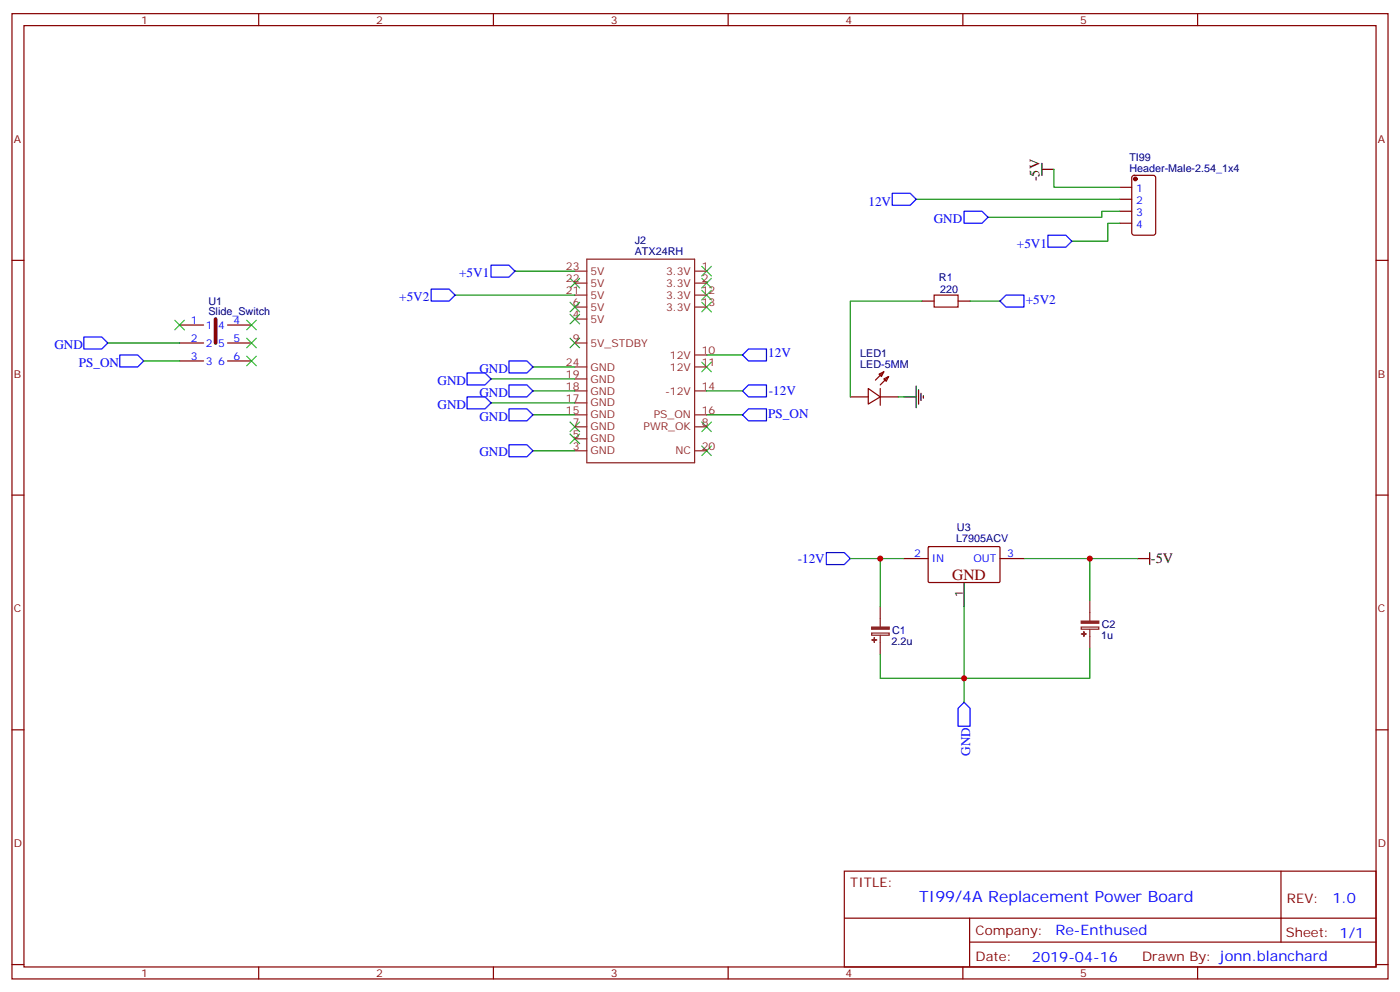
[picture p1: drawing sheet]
<svg xmlns="http://www.w3.org/2000/svg" width="412mm" height="292mm" viewBox="0 0 412 292" stroke-linecap="round" stroke-linejoin="round" font-family="sans-serif">
<g fill="none" stroke="#870000" stroke-width=".35">
<path d="M3.5 4h405.4v284.4h-405.4zM7.1 7.5h398.2v277.3h-398.2zM76.2 4v3.5M145.3 4v3.5M214.5 4v3.5M283.6 4v3.5M352.8 4v3.5M329.8 55.2h3.6M329.8 58.7h3.6M333.6 51.9l.5-.3h5.6l.7 .5v16.5l-.4 .6-5.9 .1-.7-.5v-16.4zM3.5 76.7h3.6M329.8 62.2h3.6"/>
<path d="M329.8 65.8h3.6M405.3 76.7h3.6M52.9 95.7h7.1M67 95.7h7.1M271.6 88.7h3.6M282.2 88.7h3.6M52.9 101h7.1M52.9 106.3h7.1M67 101h7.1M67 106.3h7.1M250.5 116.9h5.3M255.8 114.4l3.5 2.5-3.5 2.1z"/>
<path d="M258.9 110.2l1.4-.7-.7 1.4zM259.3 116.9h5.3M259.3 114.4v5M260.3 111.6l1.5-.7-.7 1.4zM260.3 109.5l-2.4 2.5M261.8 110.9l-2.5 2.5M3.5 145.8h3.6M405.3 145.8h3.6M266.3 164.5h7.1M273.5 161.2l.3-.2 20.6 .1 .2 .3-.1 10-.3 .2-20.6-.1-.2-.3zM294.6 164.5h7M3.5 215h3.6"/>
<path d="M405.3 215h3.6M248.7 256.6h156.6v28.2h-156.6zM377.3 256.6v20.9M248.7 270.5h156.5M285.6 277.5h119.6M285.6 270.5v14.1M3.5 284.1h3.6M76.2 284.8v3.6M145.3 284.8v3.6M214.5 284.8v3.6M283.6 284.8v3.6M352.8 284.8v3.6"/>
<path d="M405.3 284.1h3.6"/>
</g>
<circle cx="334.4" cy="52.7" r=".53" fill="#870000" stroke="#870000" stroke-width=".35"/>
<path d="M306.9 49.9h3.5M306.9 48.1v3.5M266.3 116.9h3.6M269.9 113.7v6.4M270.6 114.8v4.2M271.3 115.9v2.1M272 116.6v.7M284 171.6v7M335.1 164.5h3.6M338.7 162.8v3.5" fill="none" stroke="#000" stroke-width=".35"/>
<g fill="none" stroke="#008700" stroke-width=".35">
<path d="M269.9 58.7h59.9M310.4 49.9v5.3h19.4M151.7 79.9h17.6M329.8 65.8h-3.5v5.2h-10.6M329.8 62.2h-5.2v1.8h-33.6M134.1 86.9h35.2M271.6 88.7h-21.1v28.2M285.8 88.7h8.8M31.7 101h21.2M42.3 106.3h10.6M144.6 118.7h24.7M144.6 111.6h24.7"/>
<path d="M157 108.1h12.3M157 115.1h12.3M208.1 104.6h10.6M208.1 115.1h10.6M264.6 116.9h1.7M157 122.2h12.3M157 132.8h12.3M208.1 122.2h10.6M250.5 164.5h15.8M259.3 164.5v14.1M284 178.6v28.3M301.6 164.5h33.5"/>
<path d="M321 164.5v12.4M321 191v8.8h-61.7v-7"/>
</g>
<path d="M275.2 86.9h7v3.6h-7z" fill="none" stroke="#a10000" stroke-width=".35"/>
<path d="M63.5 94v7" fill="none" stroke="#000" stroke-width="1.1"/>
<g fill="none" stroke="#3c3" stroke-width=".35">
<path d="M206.7 78.5l2.8 2.8M209.5 78.5l-2.8 2.8M51.5 94.3l2.8 2.9M54.3 94.3l-2.8 2.9M72.7 94.3l2.8 2.9M72.7 99.6l2.8 2.8M75.5 94.3l-2.8 2.9M75.5 99.6l-2.8 2.8M167.9 82l2.8 2.8M167.9 99.6l2.8 2.8M167.9 89l2.8 2.9M167.9 92.6l2.8 2.8"/>
<path d="M170.7 82l-2.8 2.8M170.7 99.6l-2.8 2.8M170.7 89l-2.8 2.9M170.7 92.6l-2.8 2.8M206.7 89l2.8 2.9M206.7 85.5l2.8 2.8M206.7 82l2.8 2.8M209.5 85.5l-2.8 2.8M209.5 89l-2.8 2.9M209.5 82l-2.8 2.8M72.7 104.9l2.8 2.8M75.5 104.9l-2.8 2.8"/>
<path d="M206.7 106.7l2.8 2.8M209.5 106.7l-2.8 2.8M167.9 124.3l2.8 2.8M167.9 127.8l2.8 2.9M170.7 124.3l-2.8 2.8M170.7 127.8l-2.8 2.9M206.7 131.4l2.8 2.8M206.7 124.3l2.8 2.8M209.5 131.4l-2.8 2.8M209.5 124.3l-2.8 2.8"/>
</g>
<g fill="none" stroke="#00f" stroke-width=".35">
<path d="M262.8 56.9h5.3l1.8 1.8-1.8 1.8h-5.3zM144.6 78.1h5.3l1.8 1.8-1.8 1.7h-5.3zM284 62.2h5.3l1.7 1.8-1.7 1.8h-5.3zM308.7 69.3h5.3l1.7 1.7-1.7 1.8h-5.3zM24.7 99.3h5.3l1.7 1.7-1.7 1.8h-5.3zM127 85.2h5.3l1.8 1.7-1.8 1.8h-5.3zM294.6 88.7l1.7-1.8h5.3v3.6h-5.3zM35.3 104.6h5.3l1.7 1.7-1.7 1.8h-5.3zM137.6 116.9h5.3l1.7 1.8-1.7 1.7h-5.3zM137.6 109.9h5.3l1.7 1.7-1.7 1.8h-5.3zM149.9 106.3h5.3l1.8 1.8-1.8 1.8h-5.3zM149.9 113.4h5.3l1.8 1.7-1.8 1.8h-5.3z"/>
<path d="M218.7 104.6l1.8-1.8h5.3v3.5h-5.3zM220.5 113.4h5.3v3.5h-5.3l-1.8-1.8zM149.9 131h5.3l1.8 1.8-1.8 1.7h-5.3zM149.9 120.4h5.3l1.8 1.8-1.8 1.8h-5.3zM218.7 122.2l1.8-1.8h5.3v3.6h-5.3zM243.4 162.8h5.3l1.8 1.7-1.8 1.8h-5.3zM282.2 208.6l1.8-1.7 1.8 1.7v5.3h-3.6z"/>
</g>
<g fill="none" stroke="#8c2424" stroke-width=".35">
<path d="M169.3 79.9h3.6M172.9 76.3h31.7v60h-31.7zM204.6 79.9h3.5M169.3 83.4h3.6M169.3 86.9h3.6M169.3 90.5h3.6M169.3 94h3.6M204.6 83.4h3.5M204.6 86.9h3.5M204.6 90.5h3.5M169.3 115.1h3.6M169.3 101h3.6"/>
<path d="M169.3 108.1h3.6M169.3 118.7h3.6M169.3 111.6h3.6M204.6 115.1h3.5M204.6 104.6h3.5M204.6 108.1h3.5M169.3 132.8h3.6M169.3 129.3h3.6M169.3 125.7h3.6M169.3 122.2h3.6M204.6 132.8h3.5M204.6 125.7h3.5"/>
<path d="M204.6 122.2h3.5M259.3 178.6v6M321 176.9v6M256.8 186.5h5.1v.6h-5.1zM259.3 187.1v5.7M318.5 184.7h5.2v.6h-5.2zM321 185.3v5.7"/>
</g>
<g fill="#8c2424" stroke="#8c2424" stroke-width=".35">
<path d="M256.8 184.7h5.1v.6h-5.1z"/>
<path d="M256.8 188.5h1.4z"/>
<path d="M257.5 187.8l.1 1.4z"/>
<path d="M318.5 183h5.2v.6h-5.2z"/>
<path d="M318.6 186.7l1.4 .1z"/>
<path d="M319.3 186.1v1.4z"/>
</g>
<g fill="#c00">
<circle cx="321" cy="164.5" r=".88"/>
<circle cx="259.3" cy="164.5" r=".88"/>
<circle cx="284" cy="199.8" r=".88"/>
</g>
<text font-size="4.6" fill="#800" x="280.5" y="170.9">GND</text>
<text font-size="4.6" fill="#00f" x="270.8" y="265.6">TI99/4A Replacement Power Board</text>
<g font-size="4.2">
<text x="306.2" y="53.4" transform="rotate(-90 306.2 53.4)">-5V</text>
<text x="339" y="165.9">-5V</text>
</g>
<g font-size="4.2" fill="#00f">
<text x="392.5" y="265.9">1.0</text>
<text x="310.9" y="275.4">Re-Enthused</text>
<text x="304" y="283.2">2019-04-16</text>
</g>
<g font-size="3.9" fill="#00f">
<text x="255.8" y="60.6">12V</text>
<text x="275.1" y="65.8">GND</text>
<text x="299.6" y="72.9">+5V1</text>
<text x="135.3" y="81.6">+5V1</text>
<text x="117.6" y="88.7">+5V2</text>
<text x="302.2" y="89.6">+5V2</text>
<text x="16" y="102.7">GND</text>
<text x="23.2" y="108">PS_ON</text>
<text x="226.3" y="105.3">12V</text>
<text x="128.9" y="113.3">GND</text>
<text x="141.2" y="109.8">GND</text>
<text x="141.2" y="116.8">GND</text>
<text x="226.5" y="116.5">-12V</text>
<text x="128.9" y="120.3">GND</text>
<text x="141.2" y="123.9">GND</text>
<text x="226.3" y="123.1">PS_ON</text>
<text x="141.2" y="134.5">GND</text>
<text x="235" y="165.9">-12V</text>
<text x="285.8" y="222.6" transform="rotate(-90 285.8 222.6)">GND</text>
</g>
<g font-size="3.9" fill="#800">
<text x="250.5" y="261.2">TITLE:</text>
<text x="379.1" y="265.9">REV:</text>
<text x="287.4" y="275.4">Company:</text>
<text x="378.7" y="276">Sheet: 1/1</text>
<text x="287.4" y="283.1">Date:</text>
<text x="336.4" y="283.2">Drawn By: jonn.blanchard</text>
</g>
<g font-size="3.2" fill="#800">
<text x="41.6" y="7">1</text>
<text x="110.8" y="7">2</text>
<text x="179.9" y="7">3</text>
<text x="249.1" y="7">4</text>
<text x="318.2" y="7">5</text>
<text x="4.1" y="42.1">A</text>
<text x="405.9" y="42.1">A</text>
<text x="4.1" y="111.3">B</text>
<text x="405.9" y="111.3">B</text>
<text x="4.1" y="180.4">C</text>
<text x="405.9" y="180.4">C</text>
<text x="4.1" y="249.6">D</text>
<text x="405.9" y="249.6">D</text>
<text x="41.6" y="287.8">1</text>
<text x="110.8" y="287.8">2</text>
<text x="179.9" y="287.8">3</text>
<text x="249.1" y="287.8">4</text>
<text x="318.2" y="287.8">5</text>
</g>
<g font-size="3.2" fill="#000080">
<text x="332.7" y="47.4">TI99</text>
<text x="332.7" y="50.6">Header-Male-2.54_1x4</text>
<text x="187" y="71.9">J2</text>
<text x="187" y="75.1">ATX24RH</text>
<text x="276.6" y="82.7">R1</text>
<text x="61.4" y="89.7">U1</text>
<text x="276.9" y="86.4">220</text>
<text x="61.4" y="92.9">Slide_Switch</text>
<text x="253.4" y="105.2">LED1</text>
<text x="253.4" y="108.4">LED-5MM</text>
<text x="281.7" y="159.6">L7905ACV</text>
<text x="281.9" y="156.3">U3</text>
<text x="324.6" y="185.1">C2</text>
<text x="262.6" y="190">2.2u</text>
<text x="262.8" y="186.8">C1</text>
<text x="324.4" y="188.3">1u</text>
</g>
<g font-size="3.2" fill="#00f">
<text x="334.7" y="56.6">1</text>
<text x="334.7" y="60.1">2</text>
<text x="334.7" y="63.6">3</text>
<text x="334.7" y="67.2">4</text>
<text x="56.2" y="95.4">1</text>
<text x="68.8" y="95.4">4</text>
<text x="56.2" y="100.7">2</text>
<text x="60.7" y="96.8">1</text>
<text x="64.3" y="96.8">4</text>
<text x="68.8" y="100.7">5</text>
<text x="56.2" y="106">3</text>
<text x="60.7" y="102.1">2</text>
<text x="60.7" y="107.4">3</text>
<text x="64.3" y="102.1">5</text>
<text x="64.3" y="107.4">6</text>
<text x="68.8" y="106">6</text>
<text x="269.3" y="164.2">2</text>
<text x="274.5" y="165.6">IN</text>
<text x="286.7" y="165.6">OUT</text>
<text x="296.7" y="164.2">3</text>
</g>
<g font-size="3.2" fill="#8d2323">
<text x="166.7" y="83">22</text>
<text x="166.7" y="79.5">23</text>
<text x="173.9" y="80.9">5V</text>
<text x="196.2" y="80.9">3.3V</text>
<text x="206.7" y="79.5">1</text>
<text x="206.7" y="83">2</text>
<text x="166.7" y="86.6">21</text>
<text x="173.9" y="88">5V</text>
<text x="173.9" y="84.5">5V</text>
<text x="196.2" y="84.5">3.3V</text>
<text x="196.2" y="88">3.3V</text>
<text x="206.7" y="86.6">12</text>
<text x="168.7" y="93.6">4</text>
<text x="168.7" y="90.1">6</text>
<text x="173.9" y="95">5V</text>
<text x="173.9" y="91.5">5V</text>
<text x="196.2" y="91.5">3.3V</text>
<text x="206.7" y="90.1">13</text>
<text x="168.7" y="100.7">9</text>
<text x="166.7" y="107.7">24</text>
<text x="173.9" y="102.1">5V_STDBY</text>
<text x="197.4" y="105.6">12V</text>
<text x="206.7" y="104.2">10</text>
<text x="206.7" y="107.7">11</text>
<text x="166.7" y="111.3">19</text>
<text x="173.9" y="112.7">GND</text>
<text x="173.9" y="109.1">GND</text>
<text x="197.4" y="109.1">12V</text>
<text x="166.7" y="118.3">17</text>
<text x="166.7" y="114.8">18</text>
<text x="173.9" y="119.7">GND</text>
<text x="173.9" y="116.2">GND</text>
<text x="195.9" y="116.2">-12V</text>
<text x="206.7" y="114.8">14</text>
<text x="166.7" y="121.8">15</text>
<text x="168.7" y="125.4">7</text>
<text x="173.9" y="123.3">GND</text>
<text x="192.6" y="123.3">PS_ON</text>
<text x="206.7" y="121.8">16</text>
<text x="206.7" y="125.4">8</text>
<text x="168.7" y="128.9">5</text>
<text x="173.9" y="130.3">GND</text>
<text x="173.9" y="126.8">GND</text>
<text x="189.6" y="126.8">PWR_OK</text>
<text x="168.7" y="132.4">3</text>
<text x="173.9" y="133.8">GND</text>
<text x="199" y="133.8">NC</text>
<text x="206.7" y="132.4">20</text>
</g>
<text font-size="3.2" x="283.6" y="175.7" transform="rotate(-90 283.6 175.7)">1</text>
</svg>
